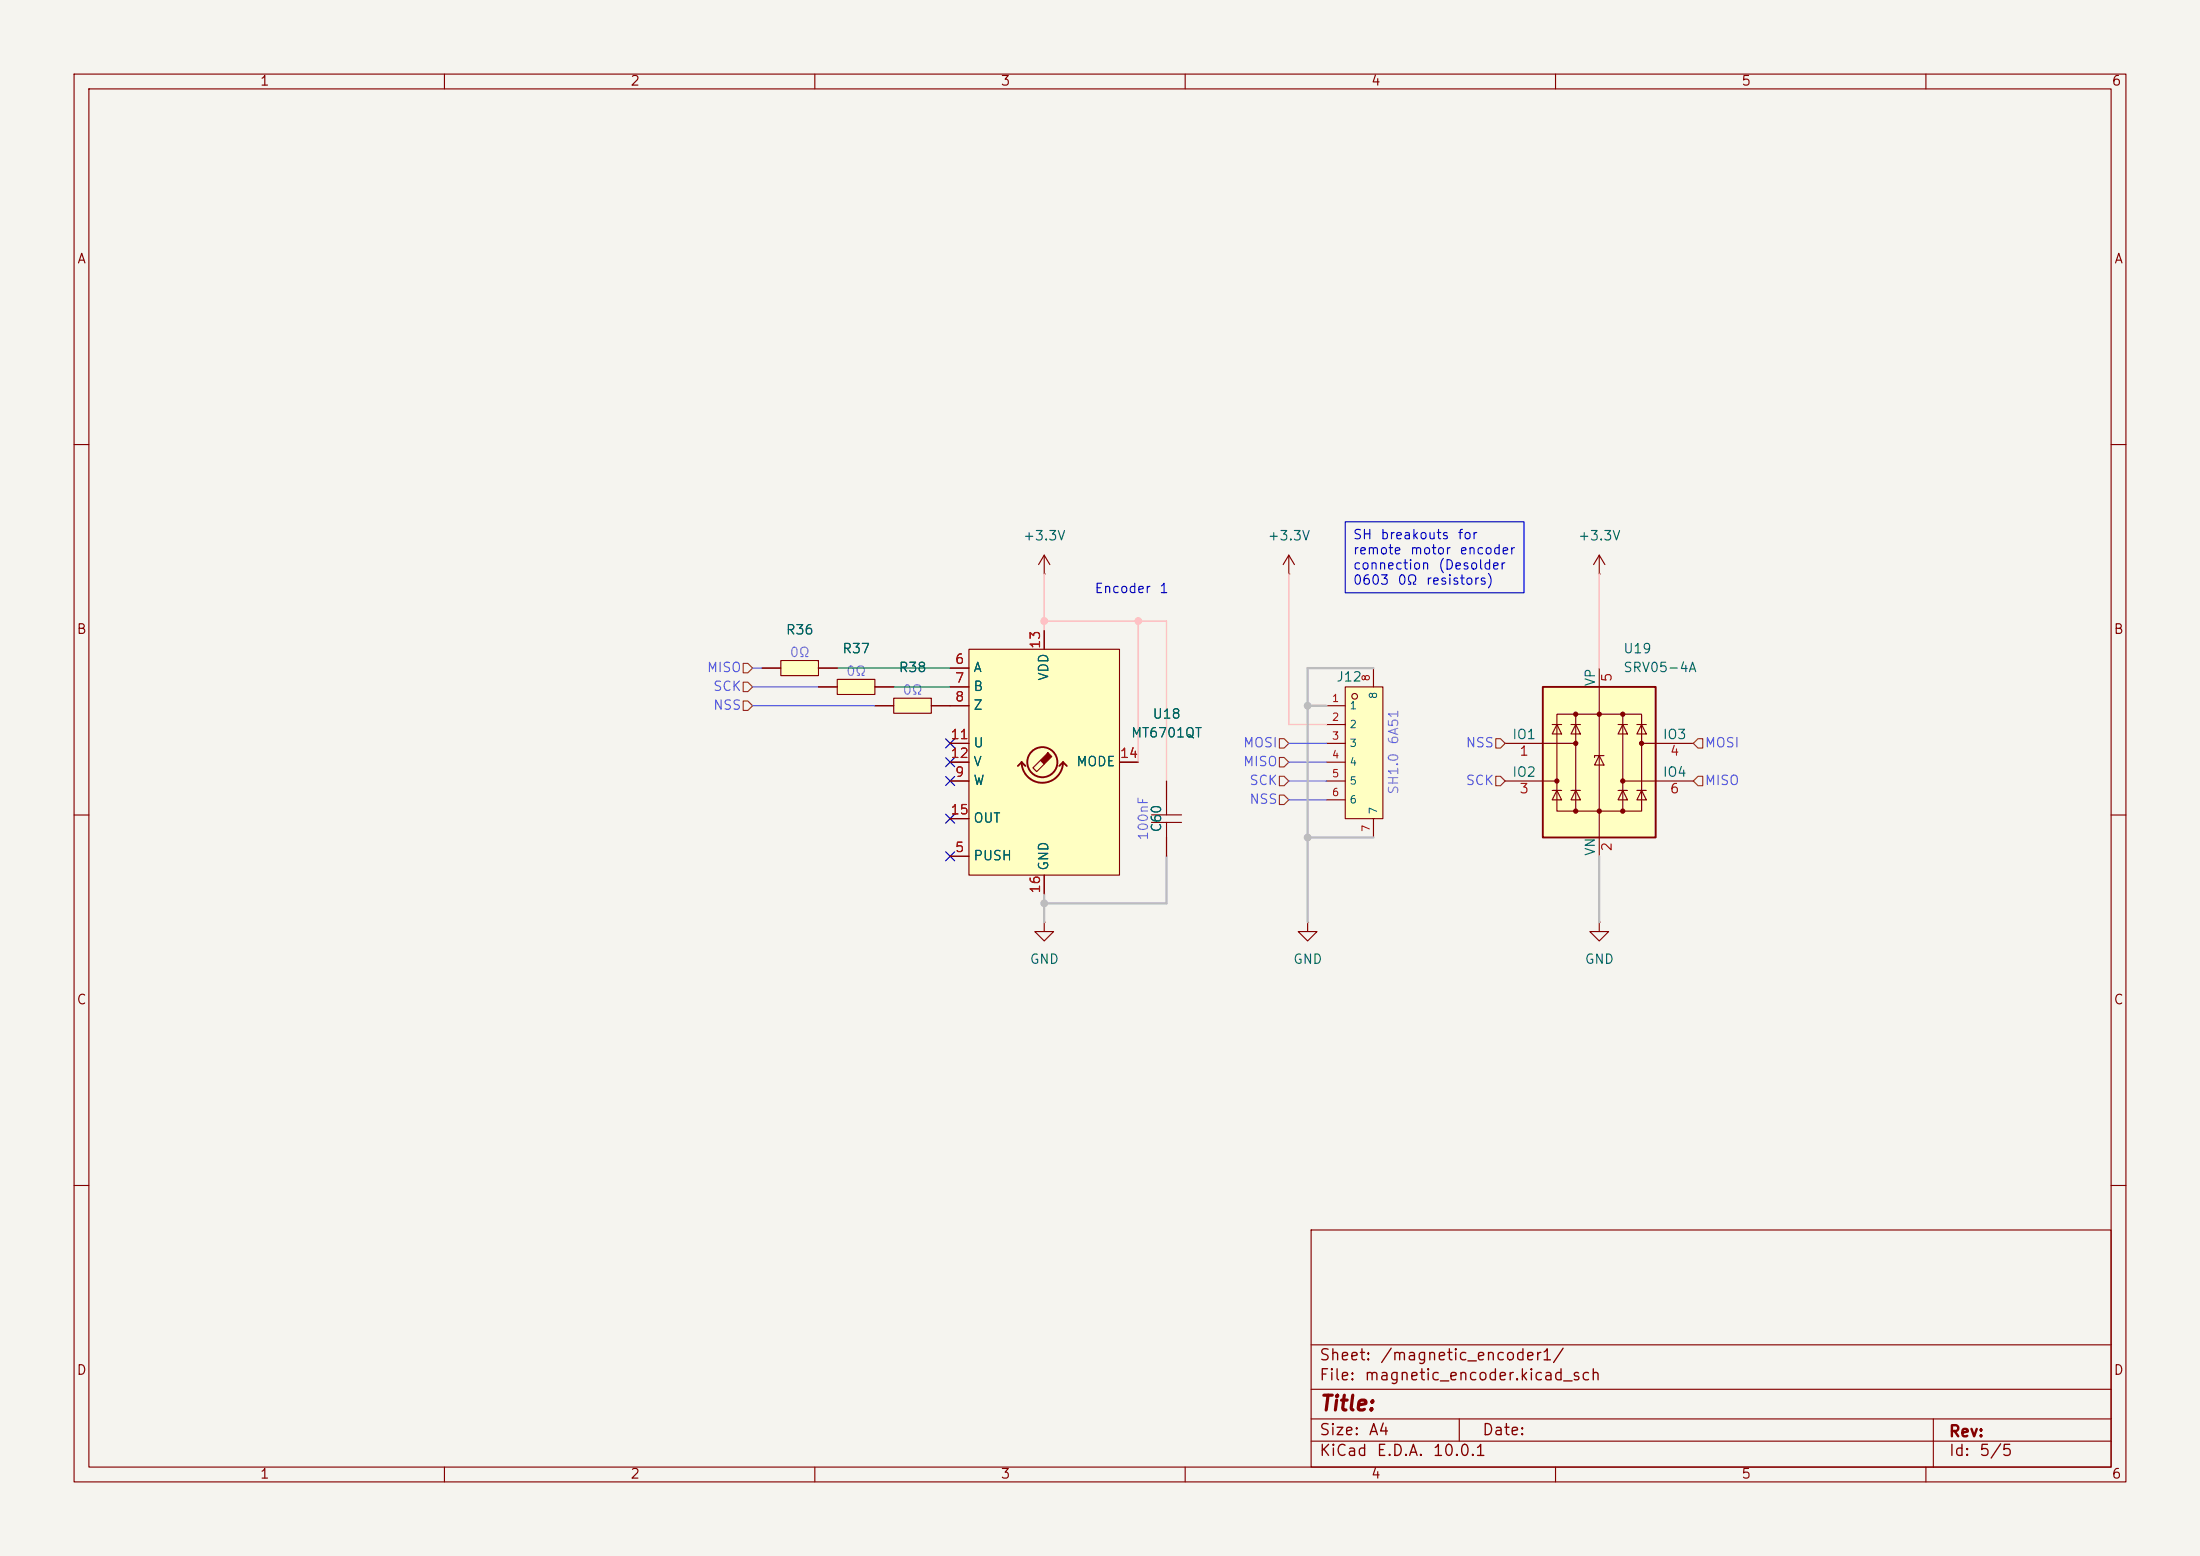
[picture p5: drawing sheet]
<svg xmlns="http://www.w3.org/2000/svg" width="297mm" height="210mm" viewBox="0 0 297 210" stroke-linecap="round" stroke-linejoin="round" font-family="sans-serif">
<path d="M0 0h297v210h-297z" fill="#f5f4ef" stroke="#f5f4ef" stroke-width=".14"/>
<g fill="none" stroke="#840000" stroke-width=".15">
<path d="M10 10h277v190h-277zM12 12h273v186h-273zM60 10v2M110 10v2M160 10v2M210 10v2M260 10v2M10 60h2M174 77.5h.1M174 74.9l.8 1.3M174 74.9l-.8 1.3M174 74.9v2.6"/>
<path d="M215.9 77.5h.1M215.9 74.9l.8 1.3M215.9 74.9l-.8 1.3M215.9 74.9v2.6M285 60h2M10 110h2M285 110h2M176.5 124.5v1.2h-1.2l1.2 1.3 1.3-1.3h-1.3M176.5 124.5h.1M215.9 124.5v1.2h-1.3l1.3 1.3 1.3-1.3h-1.3M215.9 124.5h.1M10 160h2"/>
<path d="M177 166h108v32h-108zM285 160h2M60 198v2M110 198v2M160 198v2M177 194.5h108M177 191.5h108M177 187.5h108M177 181.5h108M197 191.5v3M210 198v2M260 198v2"/>
<path d="M261 191.5v6.5"/>
</g>
<path d="M181.6 92.7h5.1v17.8h-5.1z" fill="#ffffc2"/>
<circle cx="182.9" cy="94" r=".38" fill="#ffffc2" stroke="#ffffc2" stroke-width=".14"/>
<g fill="none" stroke="#840000" stroke-width=".15">
<path d="M141 77.5h.1M141 74.9l.7 1.3M141 74.9l-.8 1.3M141 74.9v2.6M179.1 95.3h2.5M179.1 97.8h2.5M181.6 92.7h5.1v17.8h-5.1zM185.4 90.2v2.5M179.1 100.3h2.5M179.1 102.9h2.5M179.1 105.4h2.5M179.1 108h2.5"/>
<path d="M185.4 110.5v2.5"/>
<circle cx="182.9" cy="94" r=".38"/>
</g>
<path d="M208.3 92.7h15.2v20.3h-15.2z" fill="#ffffc2"/>
<g fill="none" stroke="#840000" stroke-width=".15">
<path d="M209.5 97.8h1.3M210.2 96.4h11.4v13.1h-11.4zM210.2 97.8l.6 1.3h-1.3zM212.1 97.8h1.3M212.7 97.8l.7 1.3h-1.3zM212.7 96.4v13.1M215.9 90.2v25.4M218.4 97.8h1.3M219.1 97.8l.6 1.3h-1.3zM219.1 96.4v13.1M221 97.8h1.2M221.6 97.8l.6 1.3h-1.2z"/>
<path d="M203.2 100.3h9.5M203.2 105.4h7M209.5 106.7h1.3M210.2 106.7l.6 1.3h-1.3zM212.1 106.7h1.3M212.7 106.7l.7 1.3h-1.3zM215.9 102l.6 1.3h-1.2zM216.5 102h-1.2v.2M218.4 106.7h1.3M219.1 106.7l.6 1.3h-1.3zM219.1 105.4h9.5M221 106.7h1.2"/>
<path d="M221.6 106.7l.6 1.3h-1.2zM221.6 100.3h7"/>
</g>
<path d="M208.3 92.7h15.2v20.3h-15.2z" fill="none" stroke="#840000" stroke-width=".25"/>
<g fill="#840000" stroke="#840000" stroke-width=".15">
<circle cx="210.2" cy="105.4" r=".28"/>
<circle cx="212.7" cy="96.4" r=".28"/>
<circle cx="212.7" cy="100.3" r=".28"/>
<circle cx="212.7" cy="109.5" r=".28"/>
<circle cx="215.9" cy="96.4" r=".28"/>
<circle cx="215.9" cy="109.5" r=".28"/>
<circle cx="219.1" cy="96.4" r=".28"/>
<circle cx="219.1" cy="105.4" r=".28"/>
<circle cx="219.1" cy="109.5" r=".28"/>
<circle cx="221.6" cy="100.3" r=".28"/>
</g>
<path d="M130.8 87.6h20.3v30.5h-20.3z" fill="#ffffc2"/>
<g fill="none" stroke="#840000" stroke-width=".25">
<path d="M137.9 102.9a2.79 2.79 0 0 0 2.8 2.8 2.79 2.79 0 0 0 2.8-2.8M137.9 102.9l.5 .5M137.9 102.9l-.5 .5M143.5 102.9l.5 .5M143.5 102.9l-.5 .5"/>
<circle cx="140.7" cy="102.9" r="2.03"/>
</g>
<g fill="none" stroke="#840000" stroke-width=".15">
<path d="M128.3 90.2h2.5M128.3 92.7h2.5M128.3 95.3h2.5M130.8 87.6h20.3v30.5h-20.3zM141 85.1v2.5M128.3 115.6h2.5M128.3 105.4h2.5M128.3 100.3h2.5M128.3 102.9h2.5M128.3 110.5h2.5M140.5 102.6l-1.1 1 .6 .5 1-1M141 118.1v2.6"/>
<path d="M151.1 102.9h2.6M155.4 111h4.1M155.4 110h4.1M157.5 105.4v4.6M157.5 111v4.6M141 124.5v1.2h-1.3l1.3 1.3 1.2-1.3h-1.2M141 124.5h.1"/>
</g>
<path d="M141.4 101.7l.1-.1 .5 .5-1 1-.5-.5 1-1z" fill="#840000" stroke="#840000" stroke-width=".15"/>
<path d="M120.6 94.2h5.1v2.1h-5.1z" fill="#ffffc2"/>
<path d="M118.1 95.3h2.5M120.6 94.2h5.1v2.1h-5.1zM125.7 95.3h2.6" fill="none" stroke="#840000" stroke-width=".15"/>
<path d="M113 91.7h5.1v2h-5.1z" fill="#ffffc2"/>
<path d="M110.5 92.7h2.5M113 91.7h5.1v2h-5.1zM118.1 92.7h2.5" fill="none" stroke="#840000" stroke-width=".15"/>
<path d="M105.4 89.2h5.1v2h-5.1z" fill="#ffffc2"/>
<g fill="none" stroke="#840000" stroke-width=".15">
<path d="M102.9 90.2h2.5M105.4 89.2h5.1v2h-5.1zM110.5 90.2h2.5M110.5 92.7h2.5M118.1 92.7h2.5M118.1 95.3h2.5M125.7 95.3h5.1M128.3 90.2h2.5M128.3 92.7h2.5M141 85.1v2.5M128.3 115.6h2.5M128.3 105.4h2.5"/>
<path d="M128.3 100.3h2.5M128.3 102.9h2.5M128.3 110.5h2.5M141 118.1v2.6M151.1 102.9h2.6M157.5 105.4v2.6M157.5 113v2.6"/>
</g>
<path d="M100.3 92.1h.7l.6 .6-.6 .6h-.7zM100.3 94.6h.7l.6 .7-.6 .6h-.7zM100.3 89.5h.7l.6 .7-.6 .6h-.7zM172.7 99.7h.7l.6 .6-.6 .7h-.7zM201.9 99.7h.7l.6 .6-.6 .7h-.7zM229.2 99.7h.7v1.3h-.7l-.6-.7zM172.7 107.3h.7l.6 .7-.6 .6h-.7zM172.7 104.8h.7l.6 .6-.6 .6h-.7zM172.7 102.2h.7l.6 .7-.6 .6h-.7zM201.9 104.8h.7l.6 .6-.6 .6h-.7zM229.2 104.8h.7v1.2h-.7l-.6-.6z" fill="none" stroke="#725600" stroke-width=".15"/>
<path d="M176.5 95.3h2.6M185.4 90.2h-8.9v34.3M157.5 115.6v6.3h-16.5M176.5 113h8.9M215.9 115.6v8.9M141 120.7v3.8" fill="none" stroke="#bcbcbc" stroke-width=".3"/>
<path d="M101.6 95.3h16.5M101.6 90.2h1.3M101.6 92.7h8.9M174 108h5.1M174 105.4h5.1M174 102.9h5.1M174 100.3h5.1" fill="none" stroke="#5155ff" stroke-width=".15"/>
<path d="M141 77.5v7.6M174 77.5v20.3h5.1M215.9 77.5v12.7M141 83.8h16.5v21.6M153.7 83.8v19.1" fill="none" stroke="#ffbfc3" stroke-width=".2"/>
<path d="M113 90.2h15.3M120.6 92.7h7.7" fill="none" stroke="#009600" stroke-width=".15"/>
<path d="M127.7 99.7l1.2 1.2M128.9 99.7l-1.2 1.2M127.7 109.9l1.2 1.2M127.7 104.8l1.2 1.2M127.7 102.3l1.2 1.2M127.7 115l1.2 1.2M128.9 109.9l-1.2 1.2M128.9 104.8l-1.2 1.2M128.9 102.3l-1.2 1.2M128.9 115l-1.2 1.2" fill="none" stroke="#000084" stroke-width=".15"/>
<path d="M181.6 70.4h24.1v9.6h-24.1z" fill="none" stroke="#0000c2" stroke-width=".15"/>
<g fill="#bcbcbc" stroke="#bcbcbc" stroke-width=".14">
<circle cx="176.5" cy="95.3" r=".46"/>
<circle cx="176.5" cy="113" r=".46"/>
<circle cx="141" cy="121.9" r=".46"/>
</g>
<g fill="#ffbfc3" stroke="#ffbfc3" stroke-width=".14">
<circle cx="153.7" cy="83.8" r=".46"/>
<circle cx="141" cy="83.8" r=".46"/>
</g>
<text font-size="2" fill="#840000" x="178" y="190.9">Title:</text>
<g font-size="1.5" fill="#840000">
<text x="178" y="184">Sheet:</text>
<text x="186.2" y="184">/magnetic_encoder1/</text>
<text x="178" y="186.7">File:</text>
<text x="184.1" y="186.7">magnetic_encoder.kicad_sch</text>
<text x="178" y="196.9">KiCad</text>
<text x="178" y="194.1">Size:</text>
<text x="184.7" y="194.1">A4</text>
<text x="185.7" y="196.9">E.D.A.</text>
<text x="193.3" y="196.9">10.0.1</text>
<text x="200" y="194.1">Date:</text>
<text x="263" y="194.3">Rev:</text>
<text x="263" y="196.9">Id:</text>
<text x="267.1" y="196.9">5/5</text>
</g>
<g font-size="1.3" fill="#840000">
<text x="35" y="11.9">1</text>
<text x="85" y="11.9">2</text>
<text x="135" y="11.9">3</text>
<text x="185" y="11.9">4</text>
<text x="235" y="11.9">5</text>
<text x="285" y="11.9">6</text>
<text x="10.3" y="35.9">A</text>
<text x="285.3" y="35.9">A</text>
<text x="10.3" y="85.9">B</text>
<text x="285.3" y="85.9">B</text>
<text x="10.3" y="135.9">C</text>
<text x="285.3" y="135.9">C</text>
<text x="10.3" y="185.9">D</text>
<text x="285.3" y="185.9">D</text>
<text x="35" y="199.9">1</text>
<text x="85" y="199.9">2</text>
<text x="135" y="199.9">3</text>
<text x="185" y="199.9">4</text>
<text x="235" y="199.9">5</text>
<text x="285" y="199.9">6</text>
</g>
<g font-size="1.3" fill="#006464">
<text x="138" y="73.3">+3.3V</text>
<text x="171" y="73.3">+3.3V</text>
<text x="213" y="73.3">+3.3V</text>
<text x="106" y="86">R36</text>
<text x="113.6" y="88.5">R37</text>
<text x="219.1" y="88.5">U19</text>
<text x="121.2" y="91">R38</text>
<text x="131.3" y="91">A</text>
<text x="131.3" y="93.6">B</text>
<text x="141.8" y="92" transform="rotate(-90 141.8 92)">VDD</text>
<text x="180.3" y="92.3">J12</text>
<text x="215.6" y="92.7" transform="rotate(-90 215.6 92.7)">VP</text>
<text x="219.1" y="91">SRV05-4A</text>
<text x="131.3" y="96.1">Z</text>
<text x="131.3" y="101.2">U</text>
<text x="152.6" y="99.9">MT6701QT</text>
<text x="155.5" y="97.3">U18</text>
<text x="204.1" y="100.1">IO1</text>
<text x="224.4" y="100.1">IO3</text>
<text x="131.3" y="106.3">W</text>
<text x="131.3" y="103.7">V</text>
<text x="145.2" y="103.7">MODE</text>
<text x="204.1" y="105.2">IO2</text>
<text x="224.4" y="105.2">IO4</text>
<text x="131.3" y="111.4">OUT</text>
<text x="157.1" y="112.4" transform="rotate(-90 157.1 112.4)">C60</text>
<text x="131.3" y="116.4">PUSH</text>
<text x="141.8" y="117.6" transform="rotate(-90 141.8 117.6)">GND</text>
<text x="215.6" y="115.6" transform="rotate(-90 215.6 115.6)">VN</text>
<text x="138.9" y="130.4">GND</text>
<text x="174.5" y="130.4">GND</text>
<text x="213.9" y="130.4">GND</text>
</g>
<g font-size="1.3" fill="#0000c2">
<text x="182.6" y="73.1">SH</text>
<text x="182.6" y="75.1">remote</text>
<text x="182.6" y="77.2">connection</text>
<text x="186.3" y="73.1">breakouts</text>
<text x="190.3" y="75.1">motor</text>
<text x="194.1" y="77.2">(Desolder</text>
<text x="196.7" y="73.1">for</text>
<text x="196.9" y="75.1">encoder</text>
<text x="147.7" y="80.4">Encoder</text>
<text x="156.4" y="80.4">1</text>
<text x="182.6" y="79.2">0603</text>
<text x="188.6" y="79.2">0Ω</text>
<text x="192.4" y="79.2">resistors)</text>
</g>
<g font-size="1.3" fill="#a33bff">
<text x="106.5" y="89">0Ω</text>
<text x="114.1" y="91.5">0Ω</text>
<text x="121.8" y="94.1">0Ω</text>
<text x="189.1" y="100.6" transform="rotate(-90 189.1 100.6)">6A51</text>
<text x="189.1" y="107.3" transform="rotate(-90 189.1 107.3)">SH1.0</text>
<text x="155.3" y="113.5" transform="rotate(-90 155.3 113.5)">100nF</text>
</g>
<g font-size="1.3" fill="#a90000">
<text x="128.8" y="89.9">6</text>
<text x="140.7" y="87.7" transform="rotate(-90 140.7 87.7)">13</text>
<text x="128.8" y="92.5">7</text>
<text x="128.8" y="95">8</text>
<text x="217.9" y="92.1" transform="rotate(-90 217.9 92.1)">5</text>
<text x="128.2" y="100.1">11</text>
<text x="128.2" y="102.6">12</text>
<text x="128.8" y="105.2">9</text>
<text x="151.1" y="102.6">14</text>
<text x="205" y="102.3">1</text>
<text x="205" y="107.4">3</text>
<text x="225.4" y="102.3">4</text>
<text x="225.4" y="107.4">6</text>
<text x="128.2" y="110.2">15</text>
<text x="128.8" y="115.3">5</text>
<text x="217.9" y="115" transform="rotate(-90 217.9 115)">2</text>
<text x="140.7" y="120.7" transform="rotate(-90 140.7 120.7)">16</text>
</g>
<g font-size="1.3" fill="#5155ff">
<text x="95.3" y="91">MISO</text>
<text x="96.2" y="93.6">SCK</text>
<text x="96.2" y="96.1">NSS</text>
<text x="167.7" y="101.2">MOSI</text>
<text x="197.8" y="101.2">NSS</text>
<text x="230.1" y="101.2">MOSI</text>
<text x="167.7" y="103.7">MISO</text>
<text x="168.6" y="106.3">SCK</text>
<text x="197.8" y="106.3">SCK</text>
<text x="230.1" y="106.3">MISO</text>
<text x="168.6" y="108.8">NSS</text>
</g>
<g font-size="1" fill="#a90000">
<text x="179.7" y="95">1</text>
<text x="185.2" y="92" transform="rotate(-90 185.2 92)">8</text>
<text x="179.7" y="97.5">2</text>
<text x="179.7" y="100.1">3</text>
<text x="179.7" y="102.6">4</text>
<text x="179.7" y="105.2">5</text>
<text x="179.7" y="107.7">6</text>
<text x="185.2" y="112.4" transform="rotate(-90 185.2 112.4)">7</text>
</g>
<g font-size="1" fill="#006464">
<text x="182.1" y="96">1</text>
<text x="186.1" y="94.4" transform="rotate(-90 186.1 94.4)">8</text>
<text x="182.1" y="98.5">2</text>
<text x="182.1" y="101.1">3</text>
<text x="182.1" y="103.6">4</text>
<text x="182.1" y="106.1">5</text>
<text x="182.1" y="108.7">6</text>
<text x="186.1" y="110" transform="rotate(-90 186.1 110)">7</text>
</g>
</svg>
